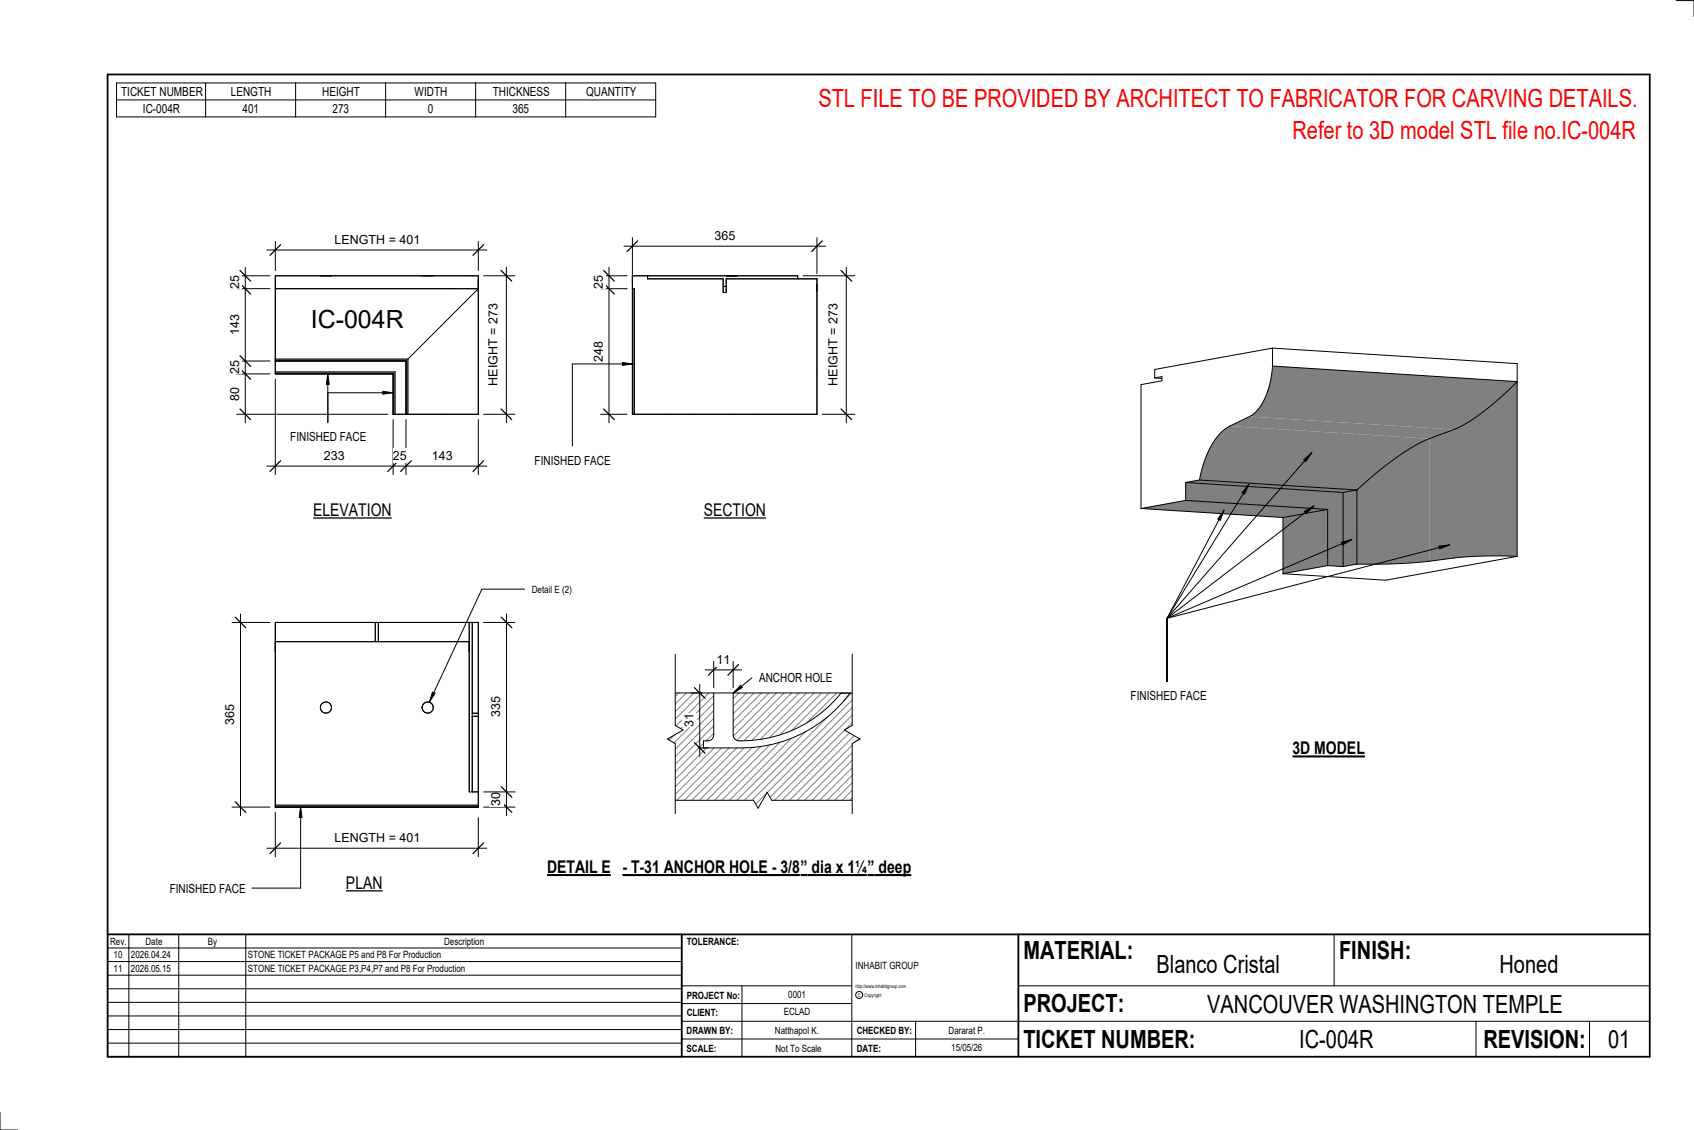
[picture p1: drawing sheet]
<svg xmlns="http://www.w3.org/2000/svg" width="914mm" height="610mm" viewBox="0 0 914 610" stroke-linecap="round" stroke-linejoin="round" font-family="sans-serif">
<g fill="none" stroke="#808080" stroke-width=".54">
<path d="M362 374l-3 3M366 374l-7 7M370 374l-11 11M375 374l-16 15M379 374l-20 19M383 374l-24 23M385 375l-26 26M385 379l-26 26M399 374l-3 3M403 374l-7 7M407 374l-11 11M411 374l-15 15"/>
<path d="M415 374l-19 19M419 374l-23 23M423 374l-25 25M427 374l-25 26M431 374l-25 25M435 374l-25 25M439 374l-24 24M444 374l-23 22M448 374l-21 20M452 374l-16 16M456 374h.1M460 374l-4 4"/>
<path d="M464 374l-62 62M465 377l-59 59M385 383l-26 26M385 387l-26 26M385 392l-26 25M385 396l-4 4M427 398l-38 38M435 395l-41 41M447 386l-49 50M465 381l-55 55M465 385l-51 51M465 389l-47 47"/>
<path d="M465 393l-43 43M465 397l-39 39M380 401l-21 20M381 403l-22 23M385 403l-26 27M390 403l-31 31M394 403l-33 33M398 403l-33 33M402 403l-33 33M406 403l-33 33M411 403l-34 33M416 402l-35 34"/>
<path d="M421 400l-36 36M465 401l-35 35M465 406l-31 30M465 410l-27 26M465 414l-23 22M465 418l-19 18M465 422l-15 14M465 426l-11 10M465 430l-7 6M465 434l-2 2"/>
</g>
<path d="M359 374h106v62h-106zM385 374v23l-1 2-4 1v3a116 116 0 0 0 43-3 73 73 0 0 0 36-26h-5a67 67 0 0 1-57 25l-1-1v-2v-22" fill="none" stroke="#000" stroke-width=".54"/>
<g fill="#808080">
<path d="M640 260l85 6v40l-8-1v-30l-77-5z"/>
<path d="M785 232a112 112 0 0 0 34-26v94h-17l-17 1z"/>
<path d="M772 237l13-5v69l-13 2z"/>
<path d="M732 264a148 148 0 0 1 40-27v66a293 293 0 0 1-40 1z"/>
<path d="M725 266l7-2v40l-7 2z"/>
<path d="M693 279l24-4v30l-24 4z"/>
<path d="M664 230l10-5 111 7-13 5z"/>
<path d="M660 233l4-3 108 7a154 154 0 0 0-40 27l-85-5a48 48 0 0 1 13-26z"/>
<path d="M640 260l7-1 85 5-7 2z"/>
<path d="M616 274l24-4 77 5-24 4z"/>
<path d="M687 197l132 9a112 112 0 0 1-34 26l-111-7a29 29 0 0 0 12-23z"/>
</g>
<g fill="none" stroke="#000" stroke-width=".54">
<path d="M687 197a36 36 0 0 1-11 27l-12 6a38 38 0 0 0-16 26l-1 3M687 197l132 9-5 4a111 111 0 0 1-29 22l-13 5a148 148 0 0 0-40 27M687 188l132 8v104M687 188l-64 11v5M687 188v9M623 204l4-1v2l-11 2v67M623 204h4M647 259l-7 1M647 259l85 5M616 274l77 5M640 260v10M640 270l77 5"/>
<path d="M640 270l-24 4M640 260l85 6M693 279v30M717 275v30M717 275l-24 4M725 266v40M732 264v40M732 264l-7 2M717 305l8 1M717 305l-24 4M732 304l-7 2M819 300h-24l-35 4h-28"/>
<path d="M819 300l-71 13-55-4"/>
</g>
<path d="M341 156h1v67h-1z" fill="#7c7c7c"/>
<path d="M341 156h.1M341 156h1v67M350 149v1h40v8h2v-8h49v73h-100M390 155h2M392 149h3zM395 149h3zM431 150v-1h-90v74M341 223h18M374 223h23" fill="none" stroke="#000" stroke-width=".54"/>
<path d="M149 201v1h63v21h1v-22zM149 194v1h70v28h1v-29z" fill="#7c7c7c"/>
<path d="M149 149h109v74h-46v-21h-63zM173 149h6M228 149h6M149 176v19h70v28h19M149 174v-18h109l-38 38M149 194h71M220 194v29M149 201h64v22M240 223h18" fill="none" stroke="#000" stroke-width=".54"/>
<path d="M149 434h109v1h-109z" fill="#7c7c7c"/>
<g fill="none" stroke="#000" stroke-width=".54">
<path d="M149 336h109v99h-109zM203 336v10M204 336v10M253 336v91h5M255 336v91M149 346h104M149 380v23M255 386h3M255 385h3M149 418v17M149 434h109"/>
<circle cx="176" cy="382" r="3"/>
<circle cx="231" cy="382" r="3"/>
</g>
<path d="M295 462h35v11h-35z" fill="#fff"/>
<path d="M295 472h35" fill="none" stroke="#000" stroke-width="1.1" stroke-linecap="butt"/>
<g fill="#fff">
<path d="M336 462h96v11h-96z"/>
<path d="M432 462h4v11h-4z"/>
<path d="M436 462h32v11h-32z"/>
<path d="M468 462h4v11h-4z"/>
<path d="M472 462h20v11h-20z"/>
</g>
<path d="M336 472h96M432 472h36M468 472h24" fill="none" stroke="#000" stroke-width="1.1" stroke-linecap="butt"/>
<path d="M359 432h48l2 4 5-9 3 5h48v6h-106z" fill="#fff"/>
<path d="M359 432h48l2 4 5-9 3 5h48" fill="none" stroke="#000" stroke-width=".54"/>
<path d="M358 353h6v38l5 3-9 5 4 2v38h-6z" fill="#fff"/>
<path d="M364 353v38l5 3-9 5 4 2v38" fill="none" stroke="#000" stroke-width=".54"/>
<path d="M460 353h7v86h-7v-38l4-2-8-5 4-3z" fill="#fff"/>
<path d="M460 353v38l-4 3 8 5-4 2v38M400 370l1 1-5 3zM406 366l-10 8" fill="none" stroke="#000" stroke-width=".54"/>
<path d="M400 370l1 1-5 3z" fill="#000"/>
<path d="M410 362h39v8h-39z" fill="#fff"/>
<path d="M385 357v14M396 357v14M381 361h19" fill="none" stroke="#000" stroke-width=".54"/>
<path d="M388 359l-6 5M399 359l-6 5" fill="none" stroke="#000" stroke-width=".67"/>
<path d="M387 352h7v8h-7z" fill="#fff"/>
<path d="M373 374h6M378 369v39M377 403h5" fill="none" stroke="#000" stroke-width=".54"/>
<path d="M375 371l6 6M375 401l6 5" fill="none" stroke="#000" stroke-width=".67"/>
<path d="M368 385h8v7h-8z" fill="#fff"/>
<path d="M324 149h14M324 156h14M329 144v84M324 223h14" fill="none" stroke="#000" stroke-width=".54"/>
<path d="M326 146l6 6M326 153l6 6M326 221l6 5" fill="none" stroke="#000" stroke-width=".67"/>
<g fill="#fff">
<path d="M319 184h8v11h-8z"/>
<path d="M319 149h8v7h-8z"/>
</g>
<path d="M337 133h109M341 128v25M441 128v20" fill="none" stroke="#000" stroke-width=".54"/>
<path d="M344 130l-6 6M444 130l-6 6" fill="none" stroke="#000" stroke-width=".67"/>
<path d="M386 123h11v8h-11z" fill="#fff"/>
<path d="M433 149h28M457 144v84M444 223h17" fill="none" stroke="#000" stroke-width=".54"/>
<path d="M454 146l6 6M454 221l6 5" fill="none" stroke="#000" stroke-width=".67"/>
<g fill="#fff">
<path d="M446 164h8v44h-8z"/>
<path d="M168 165h50v15h-50z"/>
</g>
<path d="M128 156h18M128 149h18M132 144v84M128 195h18M128 202h18M128 223h81" fill="none" stroke="#000" stroke-width=".54"/>
<path d="M130 153l5 6M130 146l5 6M130 199l5 6M130 192l5 6M130 221l5 5" fill="none" stroke="#000" stroke-width=".67"/>
<g fill="#fff">
<path d="M123 149h8v7h-8z"/>
<path d="M123 170h8v11h-8z"/>
<path d="M123 195h8v7h-8z"/>
<path d="M123 209h8v7h-8z"/>
</g>
<path d="M261 149h17M273 144v84M261 223h17" fill="none" stroke="#000" stroke-width=".54"/>
<path d="M270 146l6 6M270 221l6 5" fill="none" stroke="#000" stroke-width=".67"/>
<path d="M262 164h8v44h-8z" fill="#fff"/>
<path d="M144 135h119M149 130v16M258 130v16" fill="none" stroke="#000" stroke-width=".54"/>
<path d="M151 132l-5 6M261 132l-6 6" fill="none" stroke="#000" stroke-width=".67"/>
<path d="M181 125h45v8h-45z" fill="#fff"/>
<path d="M149 205v51M212 226v30M219 226v30M258 226v30M144 251h119" fill="none" stroke="#000" stroke-width=".54"/>
<path d="M151 249l-5 5M215 249l-6 5M222 249l-6 5M261 249l-6 5" fill="none" stroke="#000" stroke-width=".67"/>
<g fill="#fff">
<path d="M175 242h11v8h-11z"/>
<path d="M212 242h7v8h-7z"/>
<path d="M233 242h11v8h-11z"/>
</g>
<path d="M261 336h17M273 331v109M261 435h17M261 427h17" fill="none" stroke="#000" stroke-width=".54"/>
<path d="M271 333l5 6M271 433l5 5M271 424l5 6" fill="none" stroke="#000" stroke-width=".67"/>
<g fill="#fff">
<path d="M264 376h8v11h-8z"/>
<path d="M264 428h8v7h-8z"/>
</g>
<path d="M149 438v24M144 458h119M258 441v21" fill="none" stroke="#000" stroke-width=".54"/>
<path d="M151 455l-5 5M261 455l-6 5" fill="none" stroke="#000" stroke-width=".67"/>
<path d="M181 448h45v8h-45z" fill="#fff"/>
<path d="M125 336h21M130 331v109M125 435h21" fill="none" stroke="#000" stroke-width=".54"/>
<path d="M127 333l6 6M127 433l6 5" fill="none" stroke="#000" stroke-width=".67"/>
<path d="M120 380h8v11h-8z" fill="#fff"/>
<g fill="none" stroke="#000" stroke-width=".54">
<path d="M905 0h9v9M460 504v66M720 504v28M891 504h-341v37M368 532h92M401 532v38M550 532h341M368 551h523M368 541h92M494 551v19M797 551v19M858 551v19"/>
<path d="M368 561h182M0 600v10h10"/>
<circle cx="464" cy="537" r="1.9"/>
</g>
<path d="M58 40h833v530h-833zM58 504h833M368 504v66M550 504v66" fill="none" stroke="#000" stroke-width=".96"/>
<g fill="#fff">
<path d="M652 534h192v15h-192z"/>
<path d="M513 562h17v6h-17z"/>
<path d="M425 533h10v6h-10z"/>
<path d="M423 543h15v6h-15z"/>
<path d="M418 553h24v6h-24z"/>
<path d="M624 513h68v15h-68z"/>
<path d="M809 513h33v15h-33z"/>
<path d="M512 553h20v6h-20z"/>
<path d="M701 553h41v15h-41z"/>
<path d="M442 45h443v16h-443z"/>
<path d="M868 553h12v15h-12z"/>
<path d="M61 512h5v6h-5z"/>
<path d="M61 520h5v6h-5z"/>
</g>
<path d="M58 504h310v66h-310zM58 519h310M58 511h310M70 504v66M96 504v66M133 504v66M58 533h310M58 526h310M58 555h310M58 548h310M58 541h310M58 563h310" fill="none" stroke="#000" stroke-width=".54"/>
<path d="M187 471h20v11h-20z" fill="#fff"/>
<path d="M187 481h20" fill="none" stroke="#000" stroke-width=".69" stroke-linecap="butt"/>
<path d="M698 63h187v15h-187z" fill="#fff"/>
<path d="M162 435l1 6h-1zM162 435v44h-26" fill="none" stroke="#000" stroke-width=".54"/>
<path d="M162 435l1 6h-1z" fill="#000"/>
<g fill="#fff">
<path d="M92 475h40v8h-40z"/>
<path d="M169 270h43v10h-43z"/>
</g>
<path d="M169 279h42" fill="none" stroke="#000" stroke-width=".69" stroke-linecap="butt"/>
<path d="M380 270h34v10h-34z" fill="#fff"/>
<path d="M380 279h33" fill="none" stroke="#000" stroke-width=".69" stroke-linecap="butt"/>
<path d="M63 45h291v18h-291zM63 54h291M111 45v18M160 45v18M208 45v18M257 45v18M305 45v18" fill="none" stroke="#000" stroke-width=".54"/>
<path d="M698 398h39v11h-39z" fill="#fff"/>
<path d="M698 408h39" fill="none" stroke="#000" stroke-width="1.1" stroke-linecap="butt"/>
<path d="M336 196h6l-6 1z" fill="#000"/>
<path d="M336 196h6l-6 1zM342 196h-33v45" fill="none" stroke="#000" stroke-width=".54"/>
<path d="M289 245h40v7h-40z" fill="#fff"/>
<path d="M177 202l1 5h-2zM207 211l5 1-5 1z" fill="#000"/>
<path d="M177 202l1 5h-2zM177 202v26v-16h35M207 211l5 1-5 1z" fill="none" stroke="#000" stroke-width=".54"/>
<path d="M157 232h40v7h-40z" fill="#fff"/>
<path d="M704 248l4-4-3 5zM661 275l-2 6-2-1zM674 261l-2 6-1-1zM704 276l5-3-4 4zM724 293l6-2-5 3zM777 295l5-1-5 2z" fill="#000"/>
<g fill="none" stroke="#000" stroke-width=".54">
<path d="M704 248l4-4-3 5zM708 244l-78 90M661 275l-2 6-2-1zM661 275l-31 59M674 261l-2 6-1-1zM674 261l-44 73M704 276l5-3-4 4zM709 273l-79 61M724 293l6-2-5 3zM730 291l-100 43M777 295l5-1-5 2zM782 294l-152 40"/>
<path d="M630 334v34"/>
</g>
<path d="M610 372h41v7h-41z" fill="#fff"/>
<path d="M233 373l2 1-3 5z" fill="#000"/>
<path d="M283 318h-23l-28 61M233 373l2 1-3 5z" fill="none" stroke="#000" stroke-width=".54"/>
<g font-size="13.5" fill="#f00">
<text x="442" y="58">STL FILE TO BE PROVIDED BY ARCHITECT TO FABRICATOR FOR CARVING DETAILS.</text>
<text x="698" y="75">Refer to 3D model STL file no.IC-004R</text>
</g>
<g font-size="13.5">
<text x="168" y="177">IC-004R</text>
<text x="552" y="517">MATERIAL:</text>
<text x="723" y="517">FINISH:</text>
<text x="624" y="525">Blanco Cristal</text>
<text x="809" y="525">Honed</text>
<text x="552" y="546">PROJECT:</text>
<text x="652" y="546">VANCOUVER WASHINGTON TEMPLE</text>
<text x="552" y="565">TICKET NUMBER:</text>
<text x="701" y="565">IC-004R</text>
<text x="801" y="565">REVISION:</text>
<text x="868" y="565">01</text>
</g>
<g font-size="9.4">
<text x="169" y="278">ELEVATION</text>
<text x="380" y="278">SECTION</text>
<text x="698" y="407">3D MODEL</text>
<text x="295" y="471">DETAIL E</text>
<text x="336" y="471">- T-31 ANCHOR HOLE - 3/8</text>
<text x="432" y="471">”</text>
<text x="438" y="471">dia x 1¼</text>
<text x="468" y="471">”</text>
<text x="474" y="471">deep</text>
<text x="187" y="480">PLAN</text>
</g>
<g font-size="6.7">
<text x="65" y="52">TICKET NUMBER</text>
<text x="125" y="52">LENGTH</text>
<text x="174" y="52">HEIGHT</text>
<text x="224" y="52">WIDTH</text>
<text x="266" y="52">THICKNESS</text>
<text x="316" y="52">QUANTITY</text>
<text x="77" y="61">IC-004R</text>
<text x="131" y="61">401</text>
<text x="179" y="61">273</text>
<text x="231" y="61">0</text>
<text x="277" y="61">365</text>
<text x="181" y="132">LENGTH = 401</text>
<text x="386" y="129">365</text>
<text x="129" y="156" transform="rotate(-90 129 156)">25</text>
<text x="325" y="156" transform="rotate(-90 325 156)">25</text>
<text x="129" y="181" transform="rotate(-90 129 181)">143</text>
<text x="325" y="195" transform="rotate(-90 325 195)">248</text>
<text x="129" y="202" transform="rotate(-90 129 202)">25</text>
<text x="269" y="208" transform="rotate(-90 269 208)">HEIGHT = 273</text>
<text x="452" y="208" transform="rotate(-90 452 208)">HEIGHT = 273</text>
<text x="129" y="216" transform="rotate(-90 129 216)">80</text>
<text x="157" y="238">FINISHED FACE</text>
<text x="175" y="248">233</text>
<text x="212" y="248">25</text>
<text x="233" y="248">143</text>
<text x="289" y="251">FINISHED FACE</text>
<text x="387" y="358">11</text>
<text x="410" y="368">ANCHOR HOLE</text>
<text x="610" y="378">FINISHED FACE</text>
<text x="270" y="387" transform="rotate(-90 270 387)">335</text>
<text x="126" y="391" transform="rotate(-90 126 391)">365</text>
<text x="374" y="392" transform="rotate(-90 374 392)">31</text>
<text x="270" y="435" transform="rotate(-90 270 435)">30</text>
<text x="181" y="454">LENGTH = 401</text>
<text x="92" y="481">FINISHED FACE</text>
</g>
<g font-size="5.4">
<text x="287" y="320">Detail E (2)</text>
<text x="59" y="510">Rev.</text>
<text x="79" y="510">Date</text>
<text x="112" y="510">By</text>
<text x="240" y="510">Description</text>
<text x="371" y="510">TOLERANCE:</text>
<text x="61" y="517">10</text>
<text x="71" y="517">2026.04.24</text>
<text x="134" y="517">STONE TICKET PACKAGE P5 and P8 For Production</text>
<text x="61" y="525">11</text>
<text x="71" y="524">2026.05.15</text>
<text x="134" y="524">STONE TICKET PACKAGE P3,P4,P7 and P8 For Production</text>
<text x="462" y="523">INHABIT GROUP</text>
<text x="371" y="539">PROJECT No:</text>
<text x="425" y="538">0001</text>
<text x="371" y="548">CLIENT:</text>
<text x="423" y="548">ECLAD</text>
<text x="371" y="558">DRAWN BY:</text>
<text x="418" y="558">Natthapol K.</text>
<text x="462" y="558">CHECKED BY:</text>
<text x="512" y="558">Dararat P.</text>
<text x="371" y="567">SCALE:</text>
<text x="419" y="567">Not To Scale</text>
<text x="462" y="567">DATE:</text>
<text x="513" y="567">15/05/26</text>
</g>
<g font-size="2.7">
<text x="462" y="533">http://www.inhabitgroup.com</text>
<text x="463" y="538">C</text>
<text x="467" y="538">Copyright</text>
</g>
</svg>
